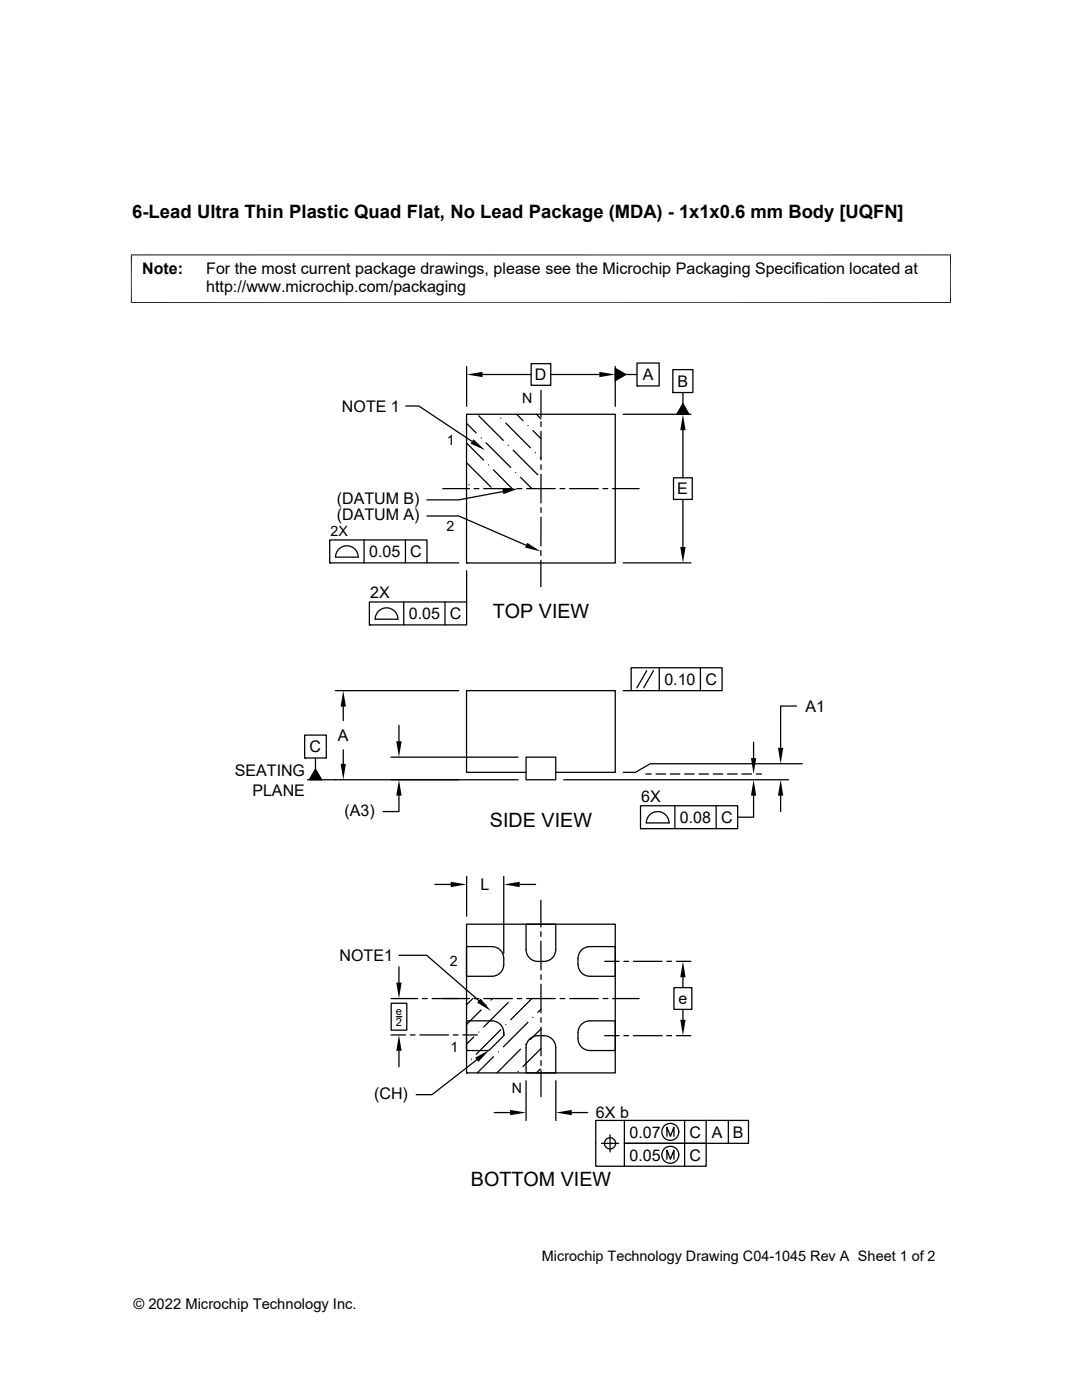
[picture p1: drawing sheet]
<svg xmlns="http://www.w3.org/2000/svg" width="216mm" height="279mm" viewBox="0 0 216 279" stroke-linecap="round" stroke-linejoin="round" font-family="sans-serif">
<g fill="none" stroke="#000" stroke-width=".25">
<path d="M93.1 73.2v7.9M96.3 74.7h9.7M106 72.6h3.9v4.3h-3.9zM107.9 77.9v5.3M109.9 74.7h9.7M122.8 73.5l2.1 1.2-2.1 1.3zM122.8 73.2v7.9M124.9 74.7h2.2M127.1 72.5h4.4v4.5h-4.4zM127.1 77h.1M134.3 73.8h4v4.5h-4zM134.3 78.3h.1"/>
<path d="M136.3 78.3v2.3M81 81h2.6l10.6 7.1M88.3 97.5h5.4M93.1 84.5l1.9 1.9M93.1 82.7h29.7v29.7h-29.7zM93.1 88.4l3.4 3.4M93.1 92.4l4.9 4.8M93.6 96.7h.1M94.6 97.5h1M95.5 83l4.9 4.9M96 87.4h.1M97 88.4l4.9 4.9"/>
<path d="M97.5 92.8h.1M98.5 93.8l3.7 3.7h-5.7M99.9 83.5h.1M100.4 98.1l-8.9 1.7h-6.3M100.9 84.4l4.9 5M101.4 88.9h.1M102.4 89.9l4.9 4.9M102.9 94.3h.1M103.1 82.7l1.3 1.2M103.2 97.5h.9M103.9 95.3l2.2 2.2M105.1 97.5h5.7"/>
<path d="M105.3 84.9h.1M106.3 85.9l1.6 1.6M106.8 90.3h.1M107 82.7l.9 .9M107.8 91.3l.1 .1M107.9 84.2v.9M107.9 86.1v5.7M107.9 92.8v.9M107.9 94.7v5.7M111.7 97.5h1M113.6 97.5h5.8M120.3 97.5h1"/>
<path d="M122.2 97.5h5.3M124.4 82.7h13.5M134.4 95.4h3.7v4.3h-3.7zM136.3 80.6l1.2 2.1h-2.5zM136.3 85.9v9.5M136.3 99.7v9.5M65.8 107.8h19.4v4.5h-19.4zM65.8 112.3h.1M67.7 109.5a2.27 2.27 0 0 1 2.5-.4 2.27 2.27 0 0 1 1.3 2.1h-4.5l.2-.9zM72.6 107.8v4.5M80.9 107.8v4.5M85.2 112.3h6.3"/>
<path d="M85.2 103h6.3l13.5 5.8M93.1 112.4h.1M93.1 113.9v6.2M107.9 109.9v.9M107.9 111.8v5.3M107.9 101.3v1M107.9 103.2v5.7M124.4 112.3h13.5M66.9 137.8h24.6M73.7 120.1h19.4v4.6h-19.4zM73.7 124.7h.1M74.8 123.6h4.6a2.26 2.26 0 0 0-2.3-2.3 2.26 2.26 0 0 0-2.2 2.3"/>
<path d="M80.6 120.1v4.6M88.8 120.1v4.6M124.4 137.8h1.5M125.9 133.3h18.2v4.5h-18.2zM129.1 133.8l-2 3.5M130.4 133.8l-2 3.5M131.6 133.3v4.5M139.8 133.3v4.5M60.8 146.7h4.3v4.6h-4.3zM60.8 151.3h.1M62.9 151.3v2.2M62.9 153.5l1.3 2.1h-2.5z"/>
<path d="M68.5 141v2.8M68.5 149.6v2.8M78 151.1h25.4M79.6 158.8v3.2h-3.2M79.6 144.8v3.1M103.4 155.6h-42M105 151.1h5.9v4.5h-5.9zM105 154.1h-11.9v-16.3h29.7v16.3h-11.9M112.5 155.6h44.9M128.9 154.5h1M130.9 154.5h1.9M133.8 154.5h1.9"/>
<path d="M136.6 154.5h1.9M139.5 154.5h1.9M142.3 154.5h1.9M145.2 154.5h1.9M148 154.5h1.9M150.4 158.8v4.3h-3.2M150.4 148.1v3.2M150.9 154.5h1.1M155.8 158.8v3.2M158.9 140.9h-3.1v8.3M160.1 152.4h-30.3l-3 1.7h-2.4M86.8 176.5h3.1"/>
<path d="M93.1 174.9v8M100.5 174.9v15.4M103.7 176.5h3.2M107.9 179.7v5.3M127.8 160.8h19.4v4.6h-19.4zM127.8 165.4h.1M133.5 164.2a2.26 2.26 0 0 0-2.3-2.2 2.26 2.26 0 0 0-2.2 2.2h4.5M134.7 160.8v4.6M142.9 160.8v4.6M78 199.3h5.4M79.6 190.6h5.5l10.4 9.1M79.6 192.9v3.2"/>
<path d="M84.3 199.3h1M86.2 199.3h7.5M93.1 188.9h5a2.38 2.38 0 0 1 2.4 2.4v1.2a2.38 2.38 0 0 1-2.4 2.3h-5zM93.1 184.4h29.7v29.7h-29.7zM94.3 199.3l-1.2 1.2M94.6 199.3h1M96.5 199.3h5.7M98.3 199.3l-.3 .3M103.2 199.3h.9M105 184.4h5.9v5.1a2.38 2.38 0 0 1-2.4 2.4h-1.2a2.38 2.38 0 0 1-2.3-2.4zM105.1 199.3h5.7M106.1 199.3l-4.2 4.2"/>
<path d="M107.9 187.9v5.7M107.9 185.9v1M107.9 194.5v1M107.9 196.4v5.7M111.8 199.3h.9M113.7 199.3h5.7M116 189.6l.5-.4 .9-.3h5.4v5.9h-5.1a2.38 2.38 0 0 1-2.4-2.3l.1-1.8zM120.3 199.3h1M120.6 191.9h2.9M122.2 199.3h5.3M124.5 191.9h.9M126.4 191.9h5.7"/>
<path d="M133.1 191.9h.9M134.5 197.1h3.5v4.3h-3.5zM135 191.9h2.9M136.3 195v2.1M78 206.5h2.9M78.1 200.2h3.1v5.4h-3.1zM79.1 202.9h1.1M79.6 209.7v3.2M81.9 206.5h.9M83.8 206.5h5.7M90.4 206.5h1M92.4 206.5h2.8"/>
<path d="M93.1 203.7h5a2.47 2.47 0 0 1 2.4 3l-2.9 3h-4.5zM93.1 214.1h.1M94 211.4h.1M94.5 206.9l-1.4 1.5M95.1 211.5l-8.9 7h-3.2M95.5 206h.1M96 201.5l-2.9 2.9M97 200.6h.1M98.5 210.9l-3.3 3.2M99.4 209.9h.1M99.9 205.5l-4.9 4.9M100.5 206.1v.6"/>
<path d="M100.9 204.5h.1M101.4 200.1l-4.9 4.9M103.4 213.8h.1M103.9 209.4l-4.7 4.7M104.9 208.4h.1M105 215.7v7.9M105.3 204l-4.9 4.9M105.7 207.4l1-.6 1.8-.1a2.38 2.38 0 0 1 2.4 2.4v5h-5.9v-5.4l.3-.8zM106.3 203h.1M107.8 213.3l-.8 .8M107.9 205.4l-2.1 2M107.9 201.4l-.6 .6"/>
<path d="M107.9 209.3l-3.5 3.6M107.9 203.1v.9M107.9 205v5.7M107.9 211.7v.9M107.9 213.6v5.3M110.9 215.7v7.9M116 204.4l.5-.4 .9-.2 5.4-.1v6h-5.1a2.38 2.38 0 0 1-2.4-2.4l.1-1.8zM120.6 206.7h2.9M124.5 206.7h.9M126.4 206.7h5.7M133.1 206.7h.9M135 206.7h2.9"/>
<path d="M136.3 201.4v2.1M98.6 222h3.2M114.1 222h3.2M120 228.2h3.4M121.7 226.5v3.4M124.6 223.6v4.6h16.3v4.5h-22v-9.1h30.5v4.6h-24.8v4.5M133.1 226.8v-1.8l.7 1.8 .7-1.8v1.8M133.1 231.4v-1.9l.7 1.9 .7-1.9v1.9M136.6 223.6v9.1M140.9 223.6v4.6M145.3 223.6v4.6"/>
<circle cx="121.7" cy="228.2" r="1.12"/>
<circle cx="133.8" cy="230.5" r="1.69"/>
<circle cx="133.8" cy="225.9" r="1.69"/>
</g>
<g fill="#000">
<path d="M93.1 74.7l3.2-.5v1.1zM119.6 74.2l3.2 .5-3.2 .6zM122.8 73.5l2.1 1.2-2.1 1.3zM94.5 87.7l2.3 2.2-2.9-1.4zM100.2 97.6l3.3-.1-3.1 1.1zM136.3 82.7l.5 3.2h-1.1zM136.3 80.6l1.2 2.1h-2.5zM105.2 108.3l2.7 1.8-3.1-.8zM135.7 109.2h1.1l-.5 3.1zM62.9 153.5l1.3 2.1h-2.5zM68 152.4h1l-.5 3.2zM68.5 137.8l.5 3.2h-1z"/>
<path d="M79.1 147.9h1l-.5 3.2zM79.6 155.6l.5 3.2h-1zM150.4 155.6l.5 3.2h-1.1zM149.8 151.3h1.1l-.5 3.2zM155.8 155.6l.5 3.2h-1.1zM155.2 149.2h1.1l-.5 3.2zM89.9 176l3.2 .5-3.2 .5zM100.5 176.5l3.2-.5v1zM79.1 196.1h1l-.5 3.2zM95.9 199.3l2.1 2.5-2.8-1.7zM136.3 191.9l.5 3.1h-1.1zM79.6 206.5l.5 3.2h-1z"/>
<path d="M94.8 211.1l2.8-1.5-2.1 2.3zM135.7 203.5h1.1l-.5 3.2zM101.8 221.5l3.2 .5-3.2 .6zM110.9 222l3.2-.5v1.1z"/>
</g>
<path d="M26.1 50.9h163.7M26.2 50.8v9.7M189.7 50.8v9.7M26.1 60.4h163.7" fill="none" stroke="#000" stroke-width=".2"/>
<g font-size="3.9">
<text x="98.3" y="123.3">TOP VIEW</text>
<text x="97.8" y="165">SIDE VIEW</text>
<text x="93.9" y="236.7">BOTTOM VIEW</text>
</g>
<text font-size="3.7" x="26.4" y="43.5">6-Lead Ultra Thin Plastic Quad Flat, No Lead Package (MDA) - 1x1x0.6 mm Body [UQFN]</text>
<g font-size="3.2">
<text x="28.4" y="54.6">Note:</text>
<text x="41.1" y="58.3">http://www.microchip.com/packaging</text>
<text x="41.1" y="54.6">For the most current package drawings, please see the Microchip Packaging Specification located at</text>
<text x="106.7" y="75.9">D</text>
<text x="128.2" y="75.9">A</text>
<text x="135.2" y="77.2">B</text>
<text x="68.2" y="82.1">NOTE 1</text>
<text x="67.2" y="100.6">(DATUM B)</text>
<text x="135.1" y="98.7">E</text>
<text x="67.2" y="103.8">(DATUM A)</text>
<text x="73.7" y="111.2">0.05</text>
<text x="81.9" y="111.2">C</text>
<text x="73.9" y="119.3">2X</text>
<text x="81.6" y="123.5">0.05</text>
<text x="89.8" y="123.6">C</text>
<text x="132.6" y="136.7">0.10</text>
<text x="140.8" y="136.7">C</text>
<text x="160.7" y="142">A1</text>
<text x="67.4" y="147.9">A</text>
<text x="46.8" y="155">SEATING</text>
<text x="61.8" y="150.1">C</text>
<text x="50.4" y="158.8">PLANE</text>
<text x="128" y="160">6X</text>
<text x="68.7" y="162.8">(A3)</text>
<text x="135.7" y="164.2">0.08</text>
<text x="143.9" y="164.2">C</text>
<text x="95.9" y="177.7">L</text>
<text x="67.8" y="191.8">NOTE1</text>
<text x="135.4" y="200.4">e</text>
<text x="74.6" y="219.3">(CH)</text>
<text x="118.9" y="223.2">6X b</text>
<text x="125.6" y="227">0.07</text>
<text x="137.6" y="227">C</text>
<text x="142" y="227">A</text>
<text x="146.2" y="227">B</text>
<text x="125.6" y="231.6">0.05</text>
<text x="137.6" y="231.6">C</text>
</g>
<g font-size="2.9">
<text x="108.1" y="251.7">Microchip Technology Drawing C04-1045 Rev A Sheet 1 of 2</text>
<text x="26.6" y="261.3">© 2022 Microchip Technology Inc.</text>
</g>
<g font-size="2.8">
<text x="104.2" y="80.4">N</text>
<text x="89.2" y="88.9">1</text>
<text x="65.9" y="107">2X</text>
<text x="89.1" y="105.9">2</text>
<text x="89.8" y="192.9">2</text>
<text x="89.9" y="209.9">1</text>
<text x="102.2" y="218.2">N</text>
</g>
<g font-size="2.2">
<text x="79" y="202.6">e</text>
<text x="79" y="204.8">2</text>
</g>
</svg>
